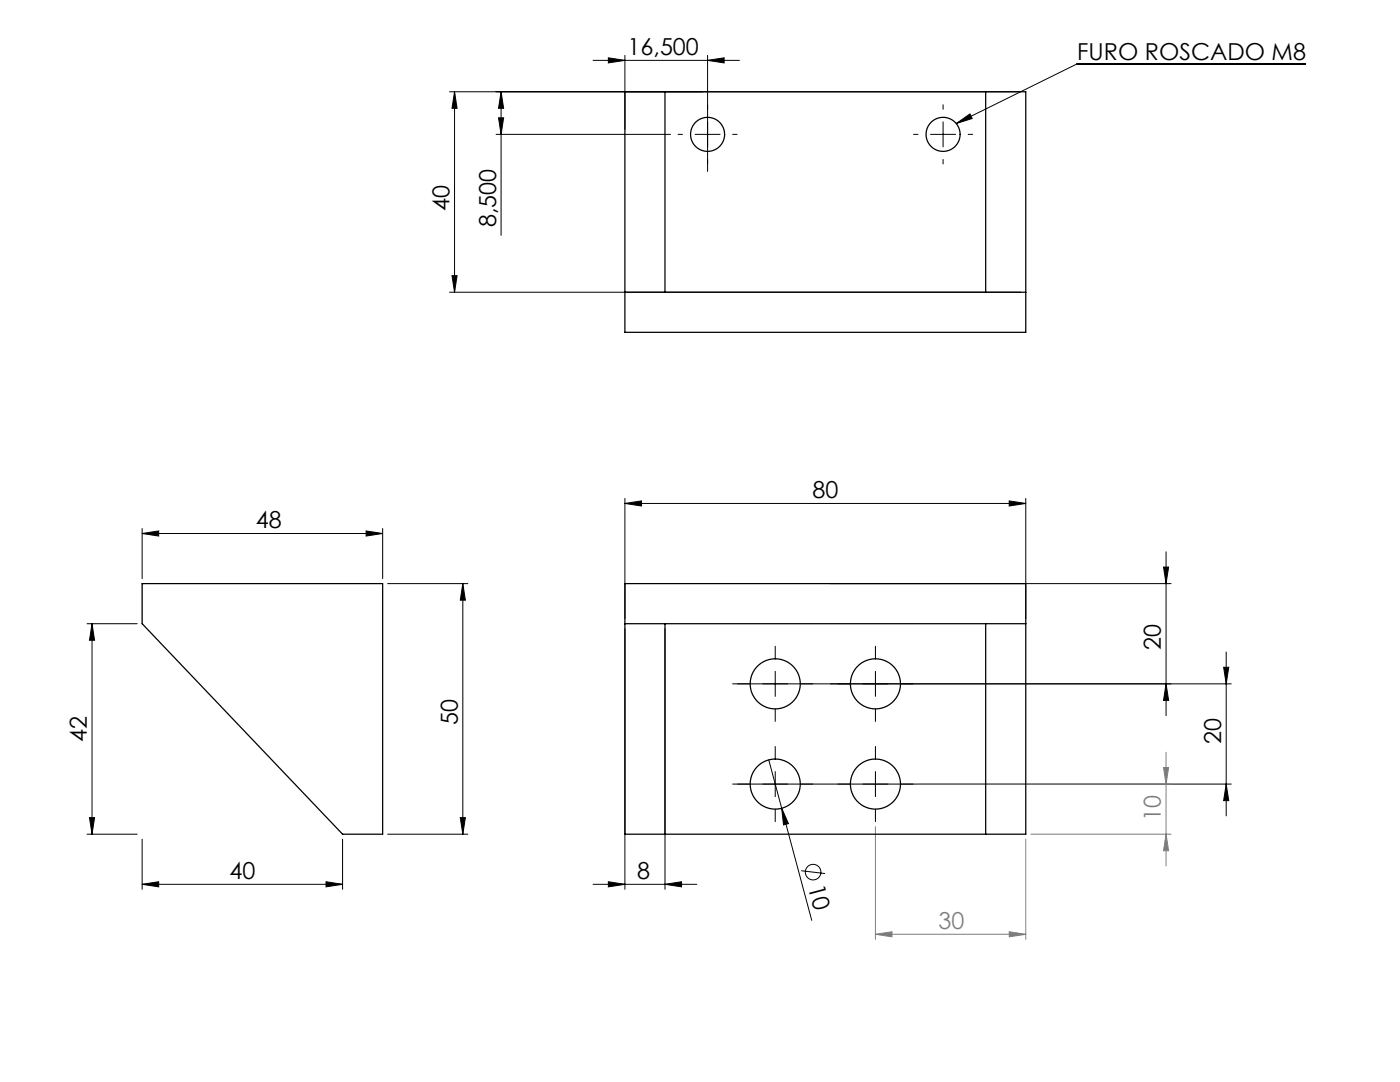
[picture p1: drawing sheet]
<svg xmlns="http://www.w3.org/2000/svg" width="279mm" height="216mm" viewBox="0 0 279 216" stroke-linecap="round" stroke-linejoin="round" font-family="sans-serif">
<g fill="none" stroke="#000" stroke-width=".2">
<path d="M89.7 18.3h114M90.7 18.3l.5 3.3h-1zM90.7 18.3v40M100 18.3v28.7M100 18.3l.5 3.3h-1zM118.4 12h29.2M121.4 11.5l3.3 .5-3.3 .6zM124.7 11v14.8M141.2 12l3.3-.5v1.1zM141.2 11v23.2M260.6 12.7h-45.6l-24.2 12M99 26.8h34.8"/>
<path d="M99.5 23.5h1l-.5 3.3zM138.7 26.8h5M185.7 26.8h5M188.2 24.3v5M190.8 24.7l2.8-2 .4 .9zM89.7 58.3h114M90.2 55h1l-.5 3.3zM124.7 99.5v24M201.4 100l3.3 .5-3.3 .5zM204.7 99.5v24M28.4 106.5l3.3-.6v1.1zM28.4 105.5v10"/>
<path d="M28.4 106.5h48M73.1 105.9l3.3 .6-3.3 .5zM76.4 105.5v10M77.4 116.5h16M92.4 116.5l.5 3.3h-1zM92.4 116.5v50M124.7 100.5l3.3-.5v1zM124.7 100.5h80M165.7 116.5h68M232.2 113.2h1l-.5 3.3zM232.7 110.1v32.7M17.4 124.5h10"/>
<path d="M18.4 124.5v42M18.4 124.5l.5 3.3h-1zM124.7 125.5v52M132.7 125.5v52M146.2 136.5h99.5M154.7 134v5M174.7 134v5M232.7 136.5l.5 3.3h-1zM244.2 133.2h1l-.5 3.3zM244.7 130.1v32.7M146.2 156.5h99.5M153.4 151.6l2.6 9.7"/>
<path d="M154.7 154v5M174.7 154v5M244.7 156.5l.5 3.3h-1zM17.4 166.5h10M17.9 163.2h1l-.5 3.3zM28.4 176.5l3.3-.6v1.1zM28.4 176.5h40M28.4 167.5v10M65.1 175.9l3.3 .6-3.3 .5zM68.4 167.5v10M77.4 166.5h16M91.9 163.2h1l-.5 3.3z"/>
<path d="M118.4 176.5h20.7M121.4 175.9l3.3 .6-3.3 .5zM132.7 176.5l3.3-.6v1.1zM156 161.3l1.4 3-1 .3zM156 161.3l6 22.3M159.9 173.7l4.8 .6"/>
<circle cx="162.3" cy="174" r="1.56"/>
</g>
<path d="M183.2 156.5h50.5M232.2 153.2h1l-.5 3.3zM232.7 150.1v22.7M174.7 165v22.4M204.7 167.5v19.9M205.7 166.5h28M232.7 166.5l.5 3.3h-1zM174.7 186.4l3.3-.5v1zM174.7 186.4h30M201.4 185.9l3.3 .5-3.3 .5z" fill="none" stroke="#808080" stroke-width=".2"/>
<g fill="none" stroke="#000" stroke-width=".2" stroke-dasharray="15.2 1.3 1.3 1.3">
<path d="M136.2 26.8h-.9M141.2 21.8v-.9M141.2 31.8v.9M146.2 26.8h.9M183.2 26.8h-.9M188.2 21.8v-.9M188.2 31.8v.9M193.2 26.8h.9M149.7 136.5h-2.5M154.7 131.5v-2.5M159.7 136.5h2.5M169.7 136.5h-2.5"/>
<path d="M174.7 131.5v-2.5M179.7 136.5h2.5M149.7 156.5h-2.5M154.7 151.5v-2.5M154.7 141.5v2.5M159.7 156.5h2.5M169.7 156.5h-2.5M174.7 151.5v-2.5M174.7 141.5v2.5M179.7 156.5h2.5M154.7 161.5v2.5M174.7 161.5v2.5"/>
</g>
<g fill="#000">
<path d="M190.8 24.7l2.8-2 .4 .9zM156 161.3l1.4 3-1 .3z"/>
<path d="M73.1 105.9l3.3 .6-3.3 .5zM28.4 106.5l3.3-.6v1.1z"/>
<path d="M124.7 100.5l3.3-.5v1zM201.4 100l3.3 .5-3.3 .5zM28.4 176.5l3.3-.6v1.1zM65.1 175.9l3.3 .6-3.3 .5z"/>
<path d="M18.4 124.5l.5 3.3h-1zM17.9 163.2h1l-.5 3.3z"/>
<path d="M232.7 136.5l.5 3.3h-1zM232.2 113.2h1l-.5 3.3zM90.2 55h1l-.5 3.3zM90.7 18.3l.5 3.3h-1zM99.5 23.5h1l-.5 3.3zM100 18.3l.5 3.3h-1z"/>
<path d="M244.2 133.2h1l-.5 3.3zM244.7 156.5l.5 3.3h-1z"/>
<path d="M91.9 163.2h1l-.5 3.3zM92.4 116.5l.5 3.3h-1z"/>
<path d="M132.7 176.5l3.3-.6v1.1zM121.4 175.9l3.3 .6-3.3 .5zM141.2 12l3.3-.5v1.1zM121.4 11.5l3.3 .5-3.3 .6z"/>
</g>
<g fill="#808080">
<path d="M174.7 186.4l3.3-.5v1zM201.4 185.9l3.3 .5-3.3 .5z"/>
<path d="M232.2 153.2h1l-.5 3.3zM232.7 166.5l.5 3.3h-1z"/>
</g>
<g fill="none" stroke="#000" stroke-width=".25">
<path d="M124.7 18.3h80v48h-80zM132.7 18.3v40M196.7 18.3v40M124.7 58.3h80M28.4 116.5h48v50h-8l-40-42zM124.7 116.5h80v50h-80zM124.7 124.5h80M132.7 124.5v42M196.7 124.5v42"/>
<circle cx="141.2" cy="26.8" r="3.4"/>
<circle cx="188.2" cy="26.8" r="3.4"/>
<circle cx="154.7" cy="136.5" r="5"/>
<circle cx="174.7" cy="136.5" r="5"/>
<circle cx="154.7" cy="156.5" r="5"/>
<circle cx="174.7" cy="156.5" r="5"/>
</g>
<g font-size="4.7">
<text x="125.3" y="11">16,500</text>
<text x="215" y="12.1">FURO ROSCADO M8</text>
<text x="89.7" y="42.1" transform="rotate(-90 89.7 42.1)">40</text>
<text x="99" y="45.4" transform="rotate(-90 99 45.4)">8,500</text>
<text x="162.1" y="99.4">80</text>
<text x="51.1" y="105.4">48</text>
<text x="231.7" y="129.6" transform="rotate(-90 231.7 129.6)">20</text>
<text x="17.4" y="148" transform="rotate(-90 17.4 148)">42</text>
<text x="91.4" y="144.7" transform="rotate(-90 91.4 144.7)">50</text>
<text x="243.7" y="148.5" transform="rotate(-90 243.7 148.5)">20</text>
<text x="45.8" y="175.4">40</text>
<text x="127.1" y="175.4">8</text>
<text x="161.2" y="176.9" transform="rotate(75 161.2 176.9)">10</text>
</g>
<g font-size="4.7" fill="#808080">
<text x="231.7" y="163.8" transform="rotate(-90 231.7 163.8)">10</text>
<text x="187.3" y="185.4">30</text>
</g>
</svg>
